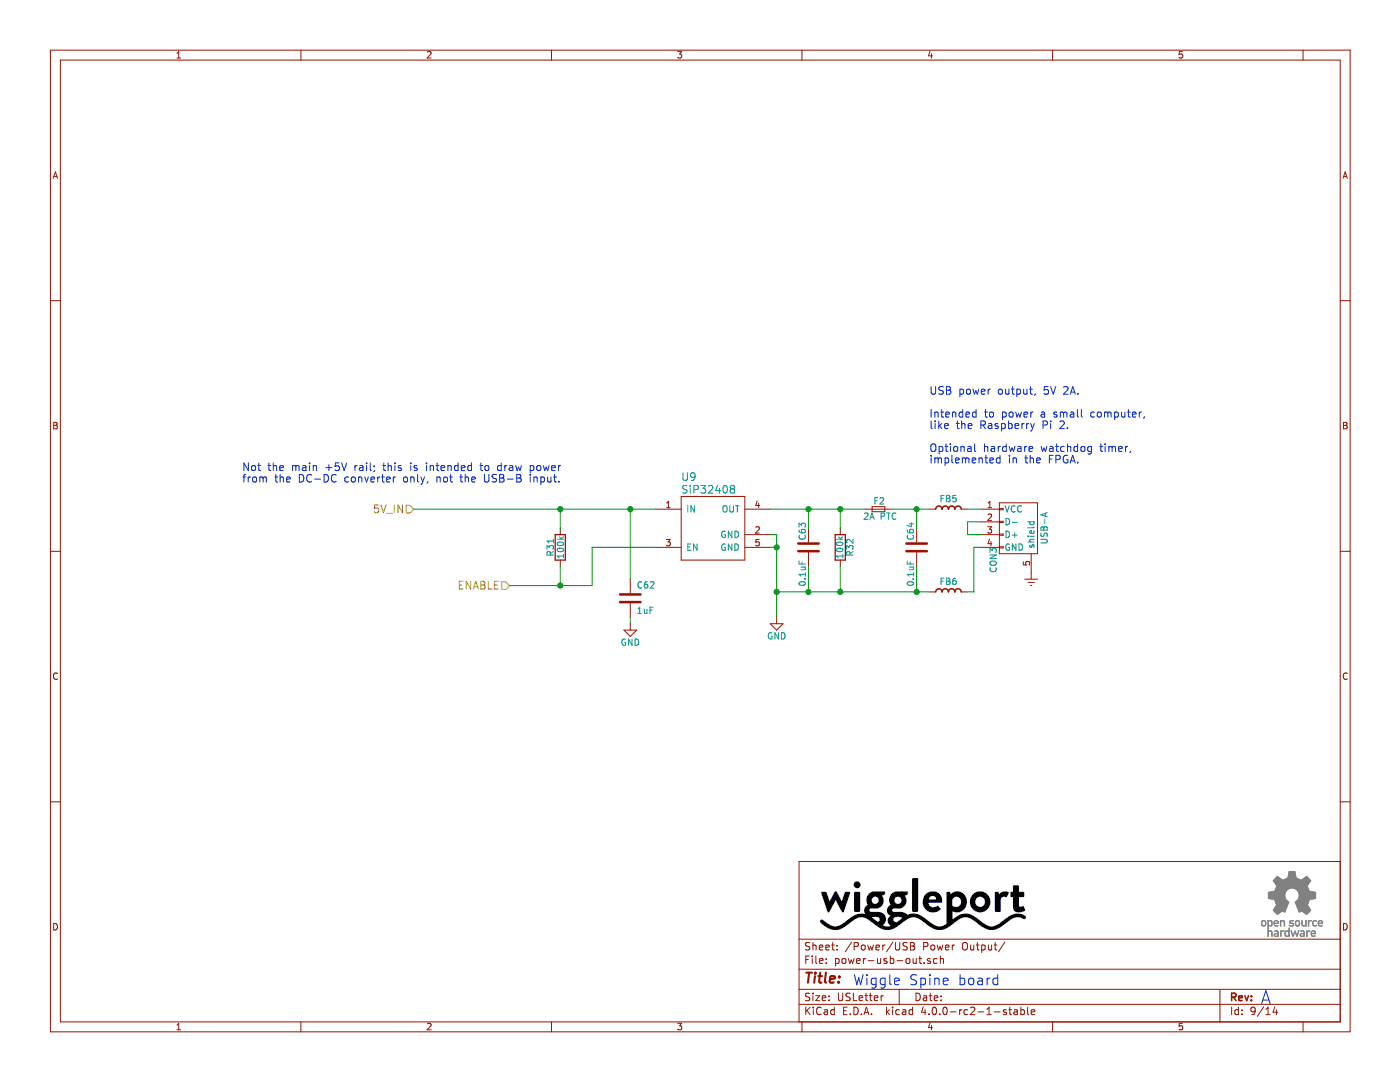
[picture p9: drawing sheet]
EESchema Schematic File Version 2
LIBS:power
LIBS:device
LIBS:transistors
LIBS:conn
LIBS:linear
LIBS:regul
LIBS:74xx
LIBS:cmos4000
LIBS:adc-dac
LIBS:memory
LIBS:xilinx
LIBS:microcontrollers
LIBS:dsp
LIBS:microchip
LIBS:analog_switches
LIBS:motorola
LIBS:texas
LIBS:intel
LIBS:audio
LIBS:interface
LIBS:digital-audio
LIBS:philips
LIBS:display
LIBS:cypress
LIBS:siliconi
LIBS:opto
LIBS:atmel
LIBS:contrib
LIBS:valves
LIBS:ftdi
LIBS:Lattice
LIBS:silabs
LIBS:Cypress_cy8c5xlp
LIBS:Cypress_PSoC
LIBS:Lattice_iCE_FPGA
LIBS:xess
LIBS:xilinx6s
LIBS:xilinx6v
LIBS:xilinx7
LIBS:wiggle-spine-cache
EELAYER 25 0
EELAYER END
$Descr USLetter 11000 8500
encoding utf-8
Sheet 9 14
Title ""
Date ""
Rev ""
Comp ""
Comment1 ""
Comment2 ""
Comment3 ""
Comment4 ""
$EndDescr
$Comp
L SiP32408 U9
U 1 1
P 5600 4050
F 0 "U9" H 5350 4350 60  0000 L CNN
F 1 "SiP32408" H 5350 4250 60  0000 L CNN
F 2 "TDFN4:TDFN4" H 5650 4250 60  0001 C CNN
F 3 "http://www.vishay.com/docs/63717/sip32408.pdf" H 5650 4250 60  0001 C CNN
F 4 "Digikey" H 5600 4050 60  0001 C CNN "Vend1"
F 5 "SIP32408DNP-T1-GE4CT-ND" H 5600 4050 60  0001 C CNN "Vend1Id"
F 6 "Vishay" H 5600 4050 60  0001 C CNN "Mfg1"
F 7 "SIP32408DNP-T1-GE4" H 5600 4050 60  0001 C CNN "Mfg1Id"
F 8 "0.175" H 5600 4050 60  0001 C CNN "RefPrice1k"
	1    5600 4050
	1    0    0    -1  
$EndComp
$Comp
L R R31
U 1 1
P 4400 4300
F 0 "R31" V 4480 4300 50  0000 C CNN
F 1 "100k" V 4400 4300 50  0000 C CNN
F 2 "Resistors_SMD:R_0805" V 4330 4300 30  0001 C CNN
F 3 "https://www.seielect.com/Catalog/SEI-RMCF_RMCP.pdf" H 4400 4300 30  0001 C CNN
F 4 "Digikey" V 4400 4300 60  0001 C CNN "Vend1"
F 5 "Stackpole" V 4400 4300 60  0001 C CNN "Mfg1"
F 6 "RMCF0805JT100K" V 4400 4300 60  0001 C CNN "Mfg1Id"
F 7 "RMCF0805JT100KCT-ND" V 4400 4300 60  0001 C CNN "Vend1Id"
F 8 "0.00320" V 4400 4300 60  0001 C CNN "RefPrice1k"
	1    4400 4300
	-1   0    0    1   
$EndComp
$Comp
L USB_A CON3
U 1 1
P 8000 4200
F 0 "CON3" H 8200 4000 50  0000 C CNN
F 1 "USB-A" H 7950 4400 50  0000 C CNN
F 2 "Connect:USB_A_Vertical" V 7950 4100 60  0001 C CNN
F 3 "http://www.on-shore.com/sites/default/files/manuals/usb-a1ssxx.pdf" V 7950 4100 60  0001 C CNN
F 4 "0.35310" H 8000 4200 60  0001 C CNN "RefPrice1k"
F 5 "Digikey" H 8000 4200 60  0001 C CNN "Vend1"
F 6 "ED2991-ND" H 8000 4200 60  0001 C CNN "Vend1Id"
F 7 "On-Shore Tech" H 8000 4200 60  0001 C CNN "Mfg1"
F 8 "USB-A1SSW6" H 8000 4200 60  0001 C CNN "Mfg1Id"
	1    8000 4200
	0    1    1    0   
$EndComp
$Comp
L FERRITE_BEAD FB5
U 1 1
P 7300 4000
F 0 "FB5" H 7450 4050 50  0000 C BNN
F 1 "Ferrite bead" H 7700 4050 39  0001 C BNN
F 2 "Resistors_SMD:R_0805" H 7300 4150 50  0001 C CNN
F 3 "http://www.samsungsem.com/kr/front/downloadcms.do?path=/kr/support/product-search/bead/__icsFiles/afieldfile/2014/11/13&fileName=S_CIS21J121NE.pdf" H 7325 4000 60  0001 C CNN
F 4 "0.02383" H 7300 4000 60  0001 C CNN "RefPrice1k"
F 5 "Samsung" H 7300 4000 60  0001 C CNN "Mfg1"
F 6 "CIS21P300NE" H 7300 4000 60  0001 C CNN "Mfg1Id"
F 7 "Digikey" H 7300 4000 60  0001 C CNN "Vend1"
F 8 "1276-6370-1-ND" H 7300 4000 60  0001 C CNN "Vend1Id"
	1    7300 4000
	1    0    0    -1  
$EndComp
$Comp
L GND #PWR0142
U 1 1
P 6100 4850
F 0 "#PWR0142" H 6100 4600 50  0001 C CNN
F 1 "GND" H 6100 4700 50  0000 C CNN
F 2 "" H 6100 4850 60  0000 C CNN
F 3 "" H 6100 4850 60  0000 C CNN
	1    6100 4850
	1    0    0    -1  
$EndComp
$Comp
L C C63
U 1 1
P 6350 4300
F 0 "C63" V 6400 4100 50  0000 L CNN
F 1 "0.1uF" V 6400 4400 50  0000 L CNN
F 2 "Capacitors_SMD:C_0805" H 6388 4150 30  0001 C CNN
F 3 "http://psearch.murata.com/capacitor/product/GRM21BR71H104MA01%23.pdf" H 6350 4300 60  0001 C CNN
F 4 "0.01880" V 6350 4300 60  0001 C CNN "RefPrice1k"
F 5 "490-9672-2-ND" V 6350 4300 60  0001 C CNN "Vend1Id"
F 6 "Digikey" V 6350 4300 60  0001 C CNN "Vend1"
F 7 "Murata" V 6350 4300 60  0001 C CNN "Mfg1"
F 8 "GRM21BR71H104MA01L" V 6350 4300 60  0001 C CNN "Mfg1Id"
	1    6350 4300
	-1   0    0    1   
$EndComp
$Comp
L R R32
U 1 1
P 6600 4300
F 0 "R32" V 6680 4300 50  0000 C CNN
F 1 "100k" V 6600 4300 50  0000 C CNN
F 2 "Resistors_SMD:R_0805" V 6530 4300 30  0001 C CNN
F 3 "https://www.seielect.com/Catalog/SEI-RMCF_RMCP.pdf" H 6600 4300 30  0001 C CNN
F 4 "Digikey" V 6600 4300 60  0001 C CNN "Vend1"
F 5 "Stackpole" V 6600 4300 60  0001 C CNN "Mfg1"
F 6 "RMCF0805JT100K" V 6600 4300 60  0001 C CNN "Mfg1Id"
F 7 "RMCF0805JT100KCT-ND" V 6600 4300 60  0001 C CNN "Vend1Id"
F 8 "0.00320" V 6600 4300 60  0001 C CNN "RefPrice1k"
	1    6600 4300
	1    0    0    -1  
$EndComp
$Comp
L FERRITE_BEAD FB6
U 1 1
P 7300 4650
F 0 "FB6" H 7450 4700 50  0000 C BNN
F 1 "Ferrite bead" H 7700 4700 39  0001 C BNN
F 2 "Resistors_SMD:R_0805" H 7300 4800 50  0001 C CNN
F 3 "http://www.samsungsem.com/kr/front/downloadcms.do?path=/kr/support/product-search/bead/__icsFiles/afieldfile/2014/11/13&fileName=S_CIS21J121NE.pdf" H 7325 4650 60  0001 C CNN
F 4 "0.02383" H 7300 4650 60  0001 C CNN "RefPrice1k"
F 5 "Samsung" H 7300 4650 60  0001 C CNN "Mfg1"
F 6 "CIS21P300NE" H 7300 4650 60  0001 C CNN "Mfg1Id"
F 7 "Digikey" H 7300 4650 60  0001 C CNN "Vend1"
F 8 "1276-6370-1-ND" H 7300 4650 60  0001 C CNN "Vend1Id"
	1    7300 4650
	1    0    0    -1  
$EndComp
$Comp
L C C62
U 1 1
P 4950 4700
F 0 "C62" H 5000 4800 50  0000 L CNN
F 1 "1uF " H 5000 4600 50  0000 L CNN
F 2 "Capacitors_SMD:C_0805" H 4988 4550 30  0001 C CNN
F 3 "http://www.murata.com/~/media/webrenewal/support/library/catalog/products/capacitor/mlcc/c02e.ashx" H 4950 4700 60  0001 C CNN
F 4 "GRM219R61H105KA73D" H 5000 4500 39  0001 L BNN "Mfg1Id"
F 5 "Murata" H 4950 4700 60  0001 C CNN "Mfg1"
F 6 "Digikey" H 4950 4700 60  0001 C CNN "Vend1"
F 7 "490-10743-2-ND" H 4950 4700 60  0001 C CNN "Vend1Id"
F 8 "0.03980" H 4950 4700 60  0001 C CNN "RefPrice1k"
	1    4950 4700
	1    0    0    -1  
$EndComp
$Comp
L GND #PWR0143
U 1 1
P 4950 4900
F 0 "#PWR0143" H 4950 4650 50  0001 C CNN
F 1 "GND" H 4950 4750 50  0000 C CNN
F 2 "" H 4950 4900 60  0000 C CNN
F 3 "" H 4950 4900 60  0000 C CNN
	1    4950 4900
	1    0    0    -1  
$EndComp
$Comp
L F_Small F2
U 1 1
P 6900 4000
F 0 "F2" H 6860 4060 50  0000 L CNN
F 1 "2A PTC" H 6780 3940 50  0000 L CNN
F 2 "Resistors_SMD:R_1812" H 6900 4000 60  0001 C CNN
F 3 "http://www.belfuse.com/pdfs/0ZCG.pdf" H 6900 4000 60  0001 C CNN
F 4 "Digikey" H 6900 4000 60  0001 C CNN "Vend1"
F 5 "507-1777-1-ND" H 6900 4000 60  0001 C CNN "Vend1Id"
F 6 "Bel Fuse" H 6900 4000 60  0001 C CNN "Mfg1"
F 7 "0ZCG0200FF2C" H 6900 4000 60  0001 C CNN "Mfg1Id"
F 8 "0.09403" H 6900 4000 60  0001 C CNN "RefPrice1k"
	1    6900 4000
	1    0    0    -1  
$EndComp
Text HLabel 3250 4000 0    60   Input ~ 0
5V_IN
Text HLabel 4000 4600 0    60   Input ~ 0
ENABLE
Wire Wire Line
	7700 4100 7600 4100
Wire Wire Line
	7600 4100 7600 4200
Wire Wire Line
	7600 4200 7700 4200
Wire Wire Line
	7600 4000 7700 4000
Wire Wire Line
	7650 4300 7700 4300
Wire Wire Line
	6050 4300 6100 4300
Wire Wire Line
	6100 4200 6100 4850
Wire Wire Line
	6050 4200 6100 4200
Connection ~ 6100 4300
Wire Wire Line
	6350 4650 6350 4450
Connection ~ 6100 4650
Wire Wire Line
	6050 4000 6800 4000
Wire Wire Line
	6350 4000 6350 4150
Connection ~ 6350 4000
Wire Wire Line
	6600 4000 6600 4150
Connection ~ 6600 4000
Connection ~ 6350 4650
Wire Wire Line
	6600 4650 6600 4450
Connection ~ 6600 4650
Wire Wire Line
	4950 4000 4950 4550
Wire Wire Line
	3250 4000 5150 4000
Wire Wire Line
	7000 4000 7300 4000
Connection ~ 4950 4000
Wire Wire Line
	7600 4650 7650 4650
Wire Wire Line
	7650 4650 7650 4300
Wire Wire Line
	6100 4650 7300 4650
$Comp
L C C64
U 1 1
P 7200 4300
F 0 "C64" V 7250 4100 50  0000 L CNN
F 1 "0.1uF" V 7250 4400 50  0000 L CNN
F 2 "Capacitors_SMD:C_0805" H 7238 4150 30  0001 C CNN
F 3 "http://psearch.murata.com/capacitor/product/GRM21BR71H104MA01%23.pdf" H 7200 4300 60  0001 C CNN
F 4 "0.01880" V 7200 4300 60  0001 C CNN "RefPrice1k"
F 5 "490-9672-2-ND" V 7200 4300 60  0001 C CNN "Vend1Id"
F 6 "Digikey" V 7200 4300 60  0001 C CNN "Vend1"
F 7 "Murata" V 7200 4300 60  0001 C CNN "Mfg1"
F 8 "GRM21BR71H104MA01L" V 7200 4300 60  0001 C CNN "Mfg1Id"
	1    7200 4300
	-1   0    0    1   
$EndComp
Wire Wire Line
	7200 4150 7200 4000
Connection ~ 7200 4000
Wire Wire Line
	7200 4450 7200 4650
Connection ~ 7200 4650
Text Notes 1900 3800 0    60   ~ 0
Not the main +5V rail; this is intended to draw power\nfrom the DC-DC converter only, not the USB-B input.
Text Notes 7300 3650 0    60   ~ 0
USB power output, 5V 2A.\n\nIntended to power a small computer,\nlike the Raspberry Pi 2.\n\nOptional hardware watchdog timer,\nimplemented in the FPGA.
Text Notes 6700 7750 0    79   ~ 0
Wiggle Spine board
Text Notes 9900 7900 0    102  ~ 0
A
$Comp
L Earth #PWR0144
U 1 1
P 8100 4500
F 0 "#PWR0144" H 8100 4250 50  0001 C CNN
F 1 "Earth" H 8100 4350 50  0001 C CNN
F 2 "" H 8100 4500 60  0000 C CNN
F 3 "" H 8100 4500 60  0000 C CNN
	1    8100 4500
	1    0    0    -1  
$EndComp
Wire Wire Line
	4950 4850 4950 4900
Wire Wire Line
	5150 4300 4650 4300
Wire Wire Line
	4650 4300 4650 4600
Wire Wire Line
	4650 4600 4000 4600
Wire Wire Line
	4400 4150 4400 4000
Connection ~ 4400 4000
Wire Wire Line
	4400 4450 4400 4600
Connection ~ 4400 4600
$EndSCHEMATC
